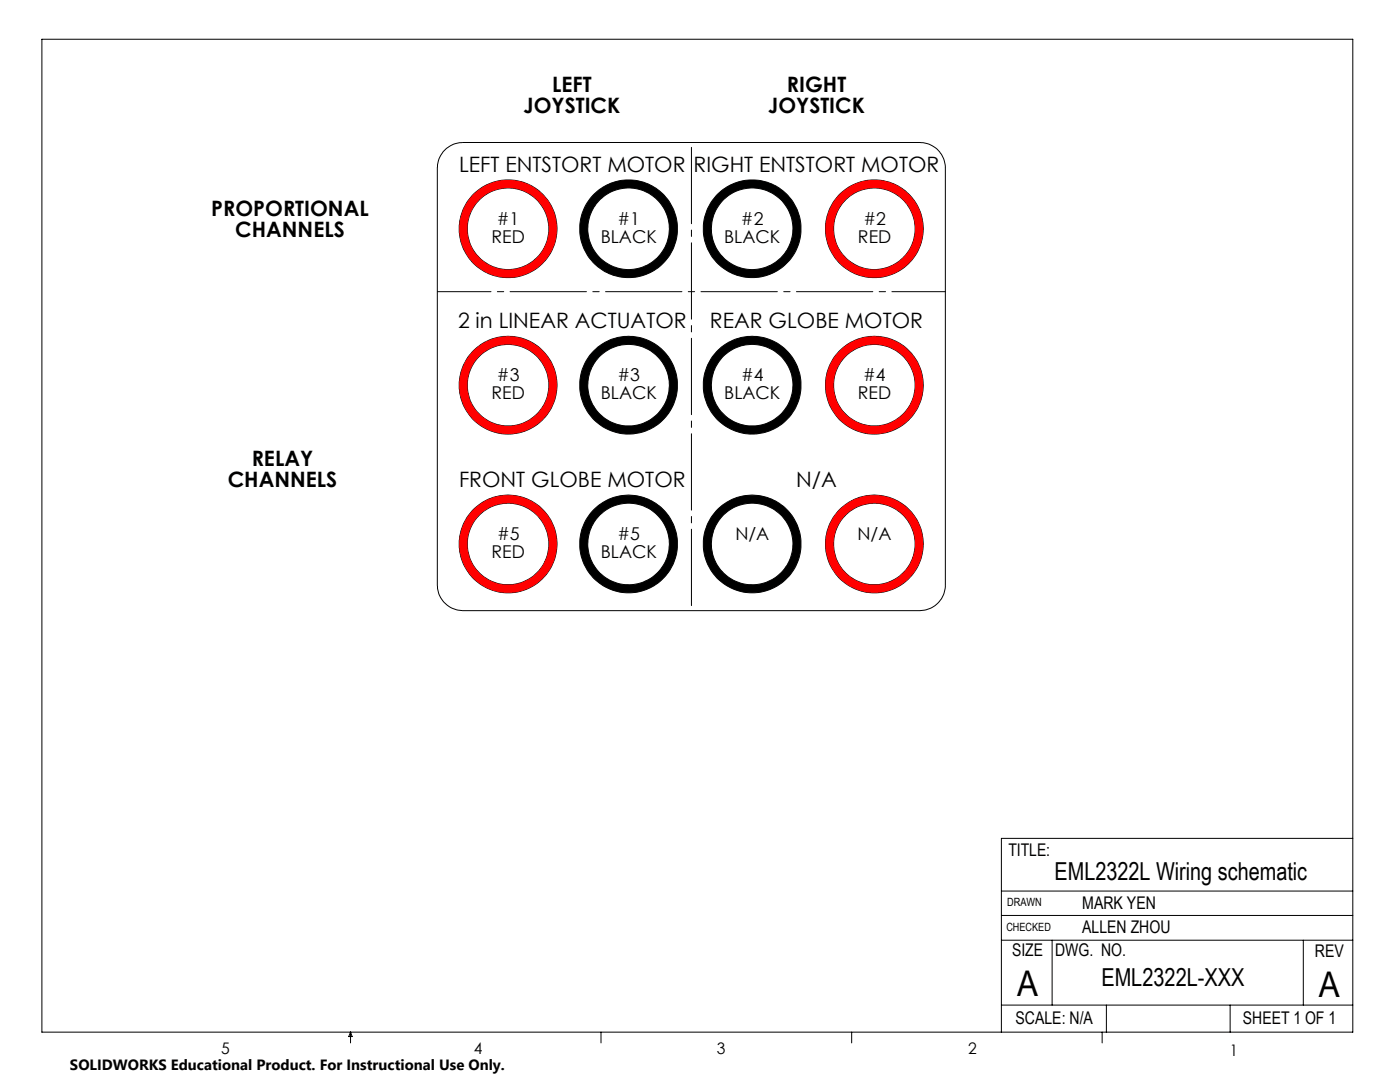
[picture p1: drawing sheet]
<svg xmlns="http://www.w3.org/2000/svg" width="279mm" height="216mm" viewBox="0 0 279 216" stroke-linecap="round" stroke-linejoin="round" font-family="sans-serif">
<g fill="none" stroke="#000" stroke-width=".2">
<path d="M8.4 7.8h261.6v198.2h-261.6zM88.4 30.3l.3-.2a5.2 5.2 0 0 1 3.7-1.7h91.2a5.1 5.1 0 0 1 5.1 5.1v83.3a5.1 5.1 0 0 1-5.1 5h-91.2a5.2 5.2 0 0 1-5.1-5v-83.3a5.2 5.2 0 0 1 1.1-3.2zM199.8 177.8h70.2M270 167.3h-70.2v38.7M199.8 187.6h70.2M199.8 182.7h70.2M210 187.6v13M260.1 187.6v13M70 206v2.1M70 206l.3 .8h-.7zM119.9 206v2.1M170 206v2.1"/>
<path d="M199.8 200.6h70.2M220 206v2.1M220.8 200.6v5.4M245.5 200.6v5.4"/>
<circle cx="101.4" cy="45.6" r="9.8"/>
<circle cx="101.4" cy="45.7" r="8.1"/>
<circle cx="125.4" cy="45.6" r="9.7"/>
<circle cx="125.5" cy="45.7" r="8.1"/>
<circle cx="150.1" cy="45.6" r="9.7"/>
<circle cx="150.1" cy="45.7" r="8.1"/>
<circle cx="174.5" cy="45.6" r="9.8"/>
<circle cx="174.5" cy="45.7" r="8.1"/>
<circle cx="101.4" cy="76.9" r="9.8"/>
<circle cx="101.4" cy="76.9" r="8.1"/>
<circle cx="125.4" cy="76.9" r="9.7"/>
<circle cx="125.5" cy="76.8" r="8.1"/>
<circle cx="150.1" cy="76.9" r="9.7"/>
<circle cx="150.1" cy="76.8" r="8.1"/>
<circle cx="174.5" cy="76.9" r="9.8"/>
<circle cx="174.5" cy="76.9" r="8.1"/>
<circle cx="101.4" cy="108.5" r="9.8"/>
<circle cx="101.4" cy="108.6" r="8.1"/>
<circle cx="125.4" cy="108.5" r="9.7"/>
<circle cx="125.5" cy="108.6" r="8.1"/>
<circle cx="150.1" cy="108.5" r="9.7"/>
<circle cx="150.1" cy="108.6" r="8.1"/>
<circle cx="174.5" cy="108.5" r="9.8"/>
<circle cx="174.5" cy="108.6" r="8.1"/>
</g>
<path d="M138 121.8v-93.4" fill="none" stroke="#000" stroke-width=".2" stroke-dasharray="15.2 1.3 1.3 1.3" stroke-dashoffset="-1"/>
<path d="M87.3 58.2h101.4" fill="none" stroke="#000" stroke-width=".2" stroke-dasharray="15.2 1.3 1.3 1.3" stroke-dashoffset="4.6"/>
<path d="M115.7 76.9a9.7 9.7 0 0 0 19.5 0 9.7 9.7 0 0 0-19.5 0zM117.3 76.9a8.1 8.1 0 0 1 16.3 0 8.1 8.1 0 0 1-16.3 0zM140.3 76.9a9.8 9.8 0 0 0 19.5 0 9.8 9.8 0 0 0-19.5 0zM142 76.9a8.2 8.2 0 0 1 16.3 0 8.2 8.2 0 0 1-16.3 0zM115.7 108.5a9.7 9.7 0 0 0 19.5 0 9.7 9.7 0 0 0-19.5 0zM117.3 108.6a8.1 8.1 0 0 1 16.3 0 8.1 8.1 0 0 1-16.3 0zM140.3 108.5a9.8 9.8 0 0 0 19.5 0 9.8 9.8 0 0 0-19.5 0zM142 108.6a8.2 8.2 0 0 1 16.3 0 8.2 8.2 0 0 1-16.3 0zM140.3 45.6a9.8 9.8 0 0 0 19.5 0 9.8 9.8 0 0 0-19.5 0zM142 45.7a8.2 8.2 0 0 1 16.3 0 8.2 8.2 0 0 1-16.3 0zM115.7 45.6a9.7 9.7 0 0 0 19.5 0 9.7 9.7 0 0 0-19.5 0zM117.3 45.7a8.1 8.1 0 0 1 16.3 0 8.1 8.1 0 0 1-16.3 0z" fill-rule="evenodd" fill="#000"/>
<path d="M91.7 108.5a9.8 9.8 0 0 0 19.5 0 9.8 9.8 0 0 0-19.5 0zM93.2 108.6a8.1 8.1 0 0 1 16.3 0 8.1 8.1 0 0 1-16.3 0zM164.7 108.5a9.8 9.8 0 0 0 19.6 0 9.8 9.8 0 0 0-19.6 0zM166.3 108.6a8.1 8.1 0 0 1 16.3 0 8.1 8.1 0 0 1-16.3 0zM91.7 45.6a9.8 9.8 0 0 0 19.5 0 9.8 9.8 0 0 0-19.5 0zM93.2 45.7a8.1 8.1 0 0 1 16.3 0 8.1 8.1 0 0 1-16.3 0zM164.7 45.6a9.8 9.8 0 0 0 19.6 0 9.8 9.8 0 0 0-19.6 0zM166.3 45.7a8.1 8.1 0 0 1 16.3 0 8.1 8.1 0 0 1-16.3 0zM91.7 76.9a9.8 9.8 0 0 0 19.5 0 9.8 9.8 0 0 0-19.5 0zM93.3 76.9a8.1 8.1 0 0 1 16.2 0 8.1 8.1 0 0 1-16.2 0zM164.7 76.9a9.8 9.8 0 0 0 19.6 0 9.8 9.8 0 0 0-19.6 0zM166.4 76.9a8.1 8.1 0 0 1 16.2 0 8.1 8.1 0 0 1-16.2 0z" fill-rule="evenodd" fill="#f00"/>
<g font-size="7.1">
<text x="203" y="198.7">A</text>
<text x="263.2" y="198.9">A</text>
</g>
<g font-size="4.9">
<text x="210.5" y="175.7">EML2322L Wiring schematic</text>
<text x="219.8" y="196.7">EML2322L-XXX</text>
</g>
<g font-size="4.2">
<text x="104.5" y="22.5">JOYSTICK</text>
<text x="110.2" y="18.3">LEFT</text>
<text x="153.3" y="22.5">JOYSTICK</text>
<text x="157" y="18.3">RIGHT</text>
<text x="91.6" y="34.3">LEFT ENTSTORT MOTOR</text>
<text x="138.4" y="34.3">RIGHT ENTSTORT MOTOR</text>
<text x="42.2" y="43">PROPORTIONAL</text>
<text x="47" y="47.2">CHANNELS</text>
<text x="91.4" y="65.4">2 in LINEAR ACTUATOR</text>
<text x="141.7" y="65.4">REAR GLOBE MOTOR</text>
<text x="50.2" y="93">RELAY</text>
<text x="45.4" y="97.2">CHANNELS</text>
<text x="91.6" y="97.2">FRONT GLOBE MOTOR</text>
<text x="158.9" y="97.2">N/A</text>
</g>
<g font-size="3.5">
<text x="99.2" y="44.9">#1</text>
<text x="123.2" y="44.9">#1</text>
<text x="147.9" y="44.9">#2</text>
<text x="172.3" y="44.9">#2</text>
<text x="98.1" y="48.4">RED</text>
<text x="119.9" y="48.4">BLACK</text>
<text x="144.5" y="48.4">BLACK</text>
<text x="171.2" y="48.4">RED</text>
<text x="99.2" y="76.1">#3</text>
<text x="123.2" y="76.1">#3</text>
<text x="147.9" y="76.1">#4</text>
<text x="172.3" y="76.1">#4</text>
<text x="98.1" y="79.6">RED</text>
<text x="119.9" y="79.6">BLACK</text>
<text x="144.5" y="79.6">BLACK</text>
<text x="171.2" y="79.6">RED</text>
<text x="99.2" y="107.8">#5</text>
<text x="123.2" y="107.8">#5</text>
<text x="146.8" y="107.8">N/A</text>
<text x="171.1" y="107.8">N/A</text>
<text x="98.1" y="111.3">RED</text>
<text x="119.9" y="111.3">BLACK</text>
<text x="201.2" y="170.7">TITLE:</text>
<text x="216" y="181.4">MARK YEN</text>
<text x="202" y="190.8">SIZE</text>
<text x="210.6" y="190.8">DWG. NO.</text>
<text x="216" y="186.2">ALLEN ZHOU</text>
<text x="262.4" y="190.9">REV</text>
<text x="202.7" y="204.4">SCALE: N/A</text>
<text x="248.1" y="204.4">SHEET 1 OF 1</text>
</g>
<g font-size="3.2">
<text x="44.2" y="210.4">5</text>
<text x="94.6" y="210.3">4</text>
<text x="143.1" y="210.4">3</text>
<text x="193.2" y="210.3">2</text>
<text x="245.4" y="210.6">1</text>
</g>
<text font-size="3" x="14" y="213.5">SOLIDWORKS Educational Product. For Instructional Use Only.</text>
<g font-size="2.3">
<text x="200.8" y="185.7">CHECKED</text>
<text x="201" y="180.9">DRAWN</text>
</g>
</svg>
